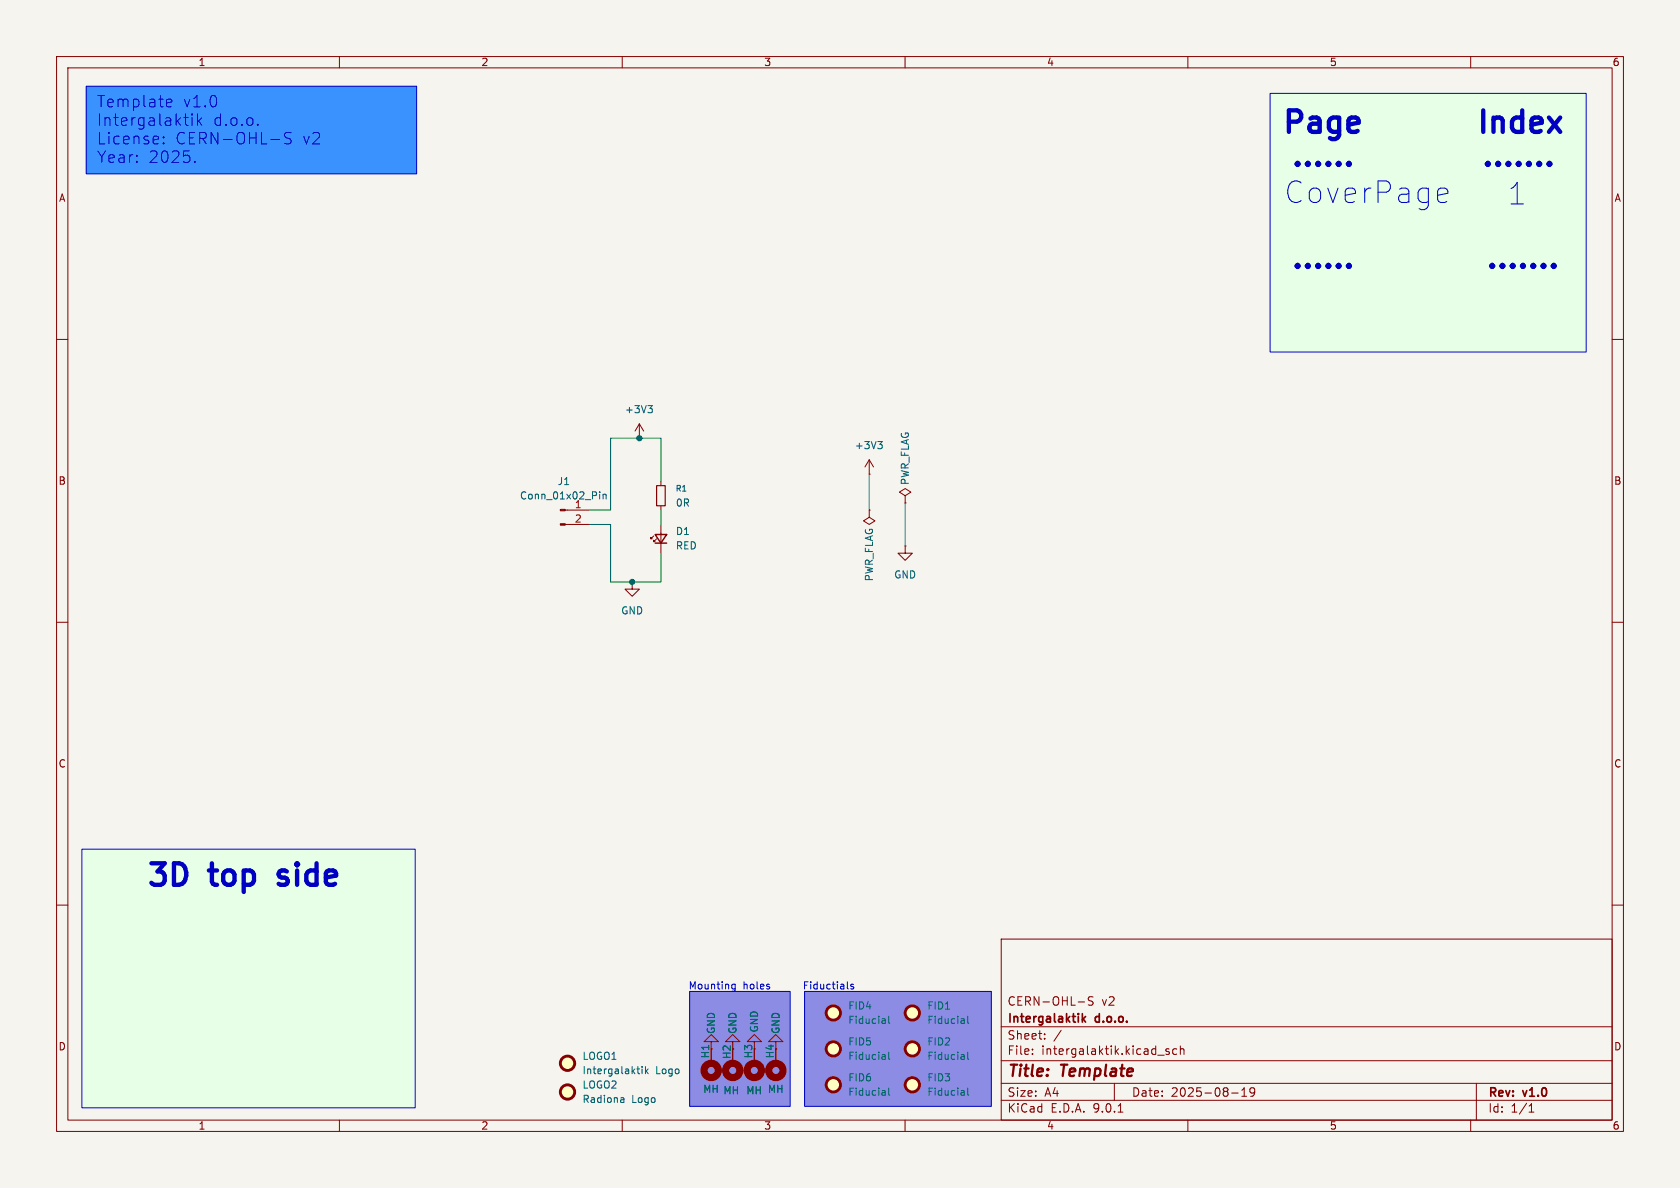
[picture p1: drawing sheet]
<svg xmlns="http://www.w3.org/2000/svg" width="297mm" height="210mm" viewBox="0 0 297 210" stroke-linecap="round" stroke-linejoin="round" font-family="sans-serif">
<path d="M0 0h297v210h-297z" fill="#f5f4ef" stroke="#f5f4ef" stroke-width=".18"/>
<g fill="none" stroke="#840000" stroke-width=".18">
<path d="M10 10h277v190h-277zM12 12h273v186h-273zM60 10v2M110 10v2M160 10v2M210 10v2M260 10v2M10 60h2M285 60h2M10 110h2M285 110h2M10 160h2"/>
<path d="M177 166h108v32h-108zM190.6 177.1h1.1M193.2 176.3l-.5-.1-.2 .1v.5l.6 .3 .1 .3-.2 .3-.6-.1M285 160h2M60 198v2M110 198v2M160 198v2M177 194.5h108M177 191.5h108M177 187.5h108M177 181.5h108M182.5 186.3v.1"/>
<path d="M182.5 185.5v.1M184.7 183.6v.1M184.7 182.8v.1M187.6 182.1l-1.3 2M197 191.5v3M197.7 196.6h.8M204.7 186.5h1.1M206.7 185.5l-.4-.1-.2 .2 .1 .2 .5 .2v.3h-.6M208 185.5l-.4-.1-.3 .3v.4l.2 .2h.5M208.7 185.5l.2-.1 .3 .1 .1 .9M208.7 184.9v1.5M210 198v2"/>
<path d="M217.7 193.2h1.2M219.5 193.8h.9M219.5 192.7l.5-.4v1.5M221.8 192.9l-.3 .3h-.3l-.2-.3 .1-.5 .4-.1 .2 .1a.99 .99 0 0 1-.3 1.4h-.3M260 198v2M261 191.5v6.5M270.3 196.6h.9M270.3 195.5l.4-.4v1.5"/>
</g>
<path d="M191.3 179.2v1.5M191.9 179.7l-.6 .6M191.5 180.1l.4 .6" fill="none" stroke="#840000" stroke-width=".3"/>
<g fill="#e6ffe6">
<path d="M224.5 16.5h55.9v45.7h-55.9z"/>
<path d="M14.5 150.1h58.9v45.7h-58.9z"/>
</g>
<path d="M142.2 175.3h33.1v20.3h-33.1z" fill="#8c8ce4"/>
<path d="M15.2 15.2h58.5v15.5h-58.5z" fill="#3a92ff"/>
<path d="M121.9 175.3h17.8v20.3h-17.8z" fill="#8c8ce4"/>
<g fill="none" stroke="#840000" stroke-width=".18">
<path d="M113 77.5h.1M113 74.9l-.7 1.3M113 74.9l.8 1.3M113 74.9v2.6M99.9 90.2h4.2M99.9 92.7h4.2M115.6 94.7l-.5 .6v-.3v.3h.2M116.1 95.3l-.5 .5v-.3v.3h.2M116.8 85.1v.8M116.8 89.4v.8M116.8 92.7v5.1M153.7 83.8h.1"/>
<path d="M153.7 90.2v1.2l1 .7-1 .6-1-.6 1-.7M153.7 90.2h.1M153.7 81.3l-.8 1.3M153.7 81.3l.7 1.3M153.7 81.3v2.5M160 87.6l1-.6-1-.6-1 .6 1 .6v1.3M160 88.9h.1M160 96.5v1.3h1.3l-1.3 1.3-1.3-1.3h1.3M160 96.5h.1M111.8 102.9v1.2h1.2l-1.2 1.3-1.3-1.3h1.3M111.8 102.9h.1M125.7 184.2h1.3l-1.3-1.3-1.2 1.3h1.2v3.8"/>
<path d="M129.5 184.2h1.3l-1.3-1.3-1.2 1.3h1.2v3.8M133.3 184.2h1.3l-1.3-1.3-1.2 1.3h1.2v3.8M137.2 184.2h1.2l-1.2-1.3-1.3 1.3h1.3v3.8"/>
</g>
<g fill="none" stroke="#840000" stroke-width="1.3">
<circle cx="125.7" cy="189.2" r="1.27"/>
<circle cx="129.5" cy="189.2" r="1.27"/>
<circle cx="133.3" cy="189.2" r="1.27"/>
<circle cx="137.2" cy="189.2" r="1.27"/>
</g>
<g fill="#840000" stroke="#840000" stroke-width=".18">
<path d="M99.1 90h.8v.3h-.8z"/>
<path d="M99.1 92.6h.8v.2h-.8z"/>
</g>
<g fill="none" stroke="#006464" stroke-width=".18">
<path d="M114.5 71.7h.8l-.4 .5M115.1 72.2l.2 .2v.3l-.2 .3M155.2 78h.8l-.5 .5M155.7 78.5l.3 .3v.3l-.3 .2M106 86.9v.2M106 87.4v.8M106.6 87.4v.8M106.6 87.5l.2-.1h.3l.1 .8M157.1 179.6v1.1l.2 .2M171.1 179.6v1.1l.2 .2M109.9 194l.3 .1 .1 .8M110.3 194.8l-.4 .1"/>
<path d="M110.3 194.3l-.4 .1M112.6 189h.5M113 189.8h.1M113.5 188.5v.2M113.5 189v.8M114.1 188.5v1.3M114.2 189.3l.4 .5M114.6 189l-.5 .4M156.4 180.1l.1 .8M156.4 186.5l.1 .8M156.4 192.8l.1 .8M156.5 180.9h-.1"/>
<path d="M156.5 180.4h-.1M156.5 193.6h-.1M156.5 193.1h-.1M156.5 187.2l-.1 .1M156.5 186.7l-.1 .1M157.1 186v1.1l.2 .2M157.1 192.3v1.1l.2 .2M170.4 180.1l.1 .8M170.4 186.5l.1 .8M170.4 192.8l.1 .8M170.5 193.6h-.1M170.5 193.1h-.1"/>
<path d="M170.5 187.2l-.1 .1M170.5 186.7l-.1 .1M170.5 180.9h-.1M170.5 180.4h-.1M171.1 192.3v1.1l.2 .2M171.1 186v1.1l.2 .2"/>
</g>
<g fill="#ffffc2" stroke="#ffffc2" stroke-width=".18">
<circle cx="161.3" cy="191.8" r="1.27"/>
<circle cx="147.3" cy="179.1" r="1.27"/>
<circle cx="161.3" cy="185.4" r="1.27"/>
<circle cx="161.3" cy="179.1" r="1.27"/>
<circle cx="147.3" cy="191.8" r="1.27"/>
<circle cx="147.3" cy="185.4" r="1.27"/>
<circle cx="100.3" cy="193" r="1.27"/>
<circle cx="100.3" cy="188" r="1.27"/>
</g>
<g fill="none" stroke="#840000" stroke-width=".51">
<circle cx="147.3" cy="179.1" r="1.27"/>
<circle cx="161.3" cy="179.1" r="1.27"/>
<circle cx="100.3" cy="188" r="1.27"/>
<circle cx="100.3" cy="193" r="1.27"/>
<circle cx="147.3" cy="185.4" r="1.27"/>
<circle cx="147.3" cy="191.8" r="1.27"/>
<circle cx="161.3" cy="185.4" r="1.27"/>
<circle cx="161.3" cy="191.8" r="1.27"/>
</g>
<path d="M115.8 94.5h2.1l-1.1 1.5zM115.8 96h2.1" fill="none" stroke="#840000" stroke-width=".25"/>
<path d="M116.1 85.9h1.5v3.5h-1.5z" fill="none" stroke="#840000" stroke-width=".2"/>
<path d="M104.1 92.7h3.8v10.2h8.9v-5.1M116.8 85.1v-7.6h-8.9v12.7h-3.8M116.8 90.2v2.5M153.7 83.8v6.4M160 88.9v7.6" fill="none" stroke="#009600" stroke-width=".18"/>
<g fill="none" stroke="#0000c2" stroke-width=".76">
<path d="M262.2 19.5v3.8M269.1 19.5v3.8M229.4 28.8v.4M229.4 28.8l.2 .2-.2 .2M229.4 28.8l-.2 .2 .2 .2M231.2 28.8v.4M231.2 28.8l.2 .2-.2 .2M231.2 28.8l-.2 .2 .2 .2M233 28.8v.4M233 28.8l.2 .2-.2 .2M233 28.8l-.2 .2 .2 .2M234.8 28.8v.4"/>
<path d="M234.8 28.8l.2 .2-.2 .2M234.8 28.8l-.1 .2 .1 .2M236.7 28.8v.4M236.7 28.8l.1 .2-.1 .2M236.7 28.8l-.2 .2 .2 .2M238.5 28.8v.4M238.5 28.8l.2 .2-.2 .2M238.5 28.8l-.2 .2 .2 .2M263 28.8l.2 .2-.2 .2M263 28.8l-.1 .2 .1 .2M263 28.8v.4M264 20.8v2.5"/>
<path d="M264 21.1a.95 .95 0 0 1 1.7 .2v2M264.8 28.8l.2 .2-.2 .2M264.8 28.8l-.1 .2 .1 .2M264.8 28.8v.4M266.7 28.8l.1 .2-.1 .2M266.7 28.8l-.2 .2 .2 .2M266.7 28.8v.4M268.5 28.8l.2 .2-.2 .2M268.5 28.8l-.2 .2 .2 .2M268.5 28.8v.4M269.1 21l-.3-.2h-.8l-.5 .3-.2 .4v1.1l.4 .5 .3 .2h.8l.3-.2M270.3 28.8l.2 .2-.2 .2"/>
<path d="M270.3 28.8l-.2 .2 .2 .2M270.3 28.8v.4M270.7 22l1.9-.3-.2-.7-.4-.2h-.7l-.4 .2-.2 .3v1.5l.2 .3 .4 .2h.7l.4-.2M272.1 28.8l.2 .2-.2 .2M272.1 28.8l-.2 .2 .2 .2M272.1 28.8v.4M273.8 20.8l2 2.5M273.9 28.8l.2 .2-.2 .2M273.9 28.8l-.2 .2 .2 .2M273.9 28.8v.4M275.8 20.8l-2 2.5M229.4 46.8l.2 .2-.2 .2"/>
<path d="M229.4 46.8l-.2 .2 .2 .2M229.4 46.8v.4M231.2 46.8l.2 .2-.2 .2M231.2 46.8l-.2 .2 .2 .2M231.2 46.8v.4M233 46.8l.2 .2-.2 .2M233 46.8l-.2 .2 .2 .2M233 46.8v.4M234.8 46.8l.2 .2-.2 .2M234.8 46.8l-.1 .2 .1 .2M234.8 46.8v.4M236.7 46.8l.1 .2-.1 .2"/>
<path d="M236.7 46.8l-.2 .2 .2 .2M236.7 46.8v.4M238.5 46.8l.2 .2-.2 .2M238.5 46.8l-.2 .2 .2 .2M238.5 46.8v.4M263.8 46.8l.2 .2-.2 .2M263.8 46.8l-.2 .2 .2 .2M263.8 46.8v.4M265.6 46.8l.2 .2-.2 .2M265.6 46.8l-.2 .2 .2 .2M265.6 46.8v.4M267.4 46.8l.2 .2-.2 .2"/>
<path d="M267.4 46.8l-.2 .2 .2 .2M267.4 46.8v.4M269.2 46.8l.2 .2-.2 .2M269.2 46.8l-.1 .2 .1 .2M269.2 46.8v.4M271.1 46.8l.1 .2-.1 .2M271.1 46.8l-.2 .2 .2 .2M271.1 46.8v.4M272.9 46.8l.1 .2-.1 .2M272.9 46.8l-.2 .2 .2 .2M272.9 46.8v.4M274.7 46.8l.2 .2-.2 .2"/>
<path d="M274.7 46.8l-.2 .2 .2 .2M274.7 46.8v.4"/>
</g>
<g fill="none" stroke="#0000c2" stroke-width=".18">
<path d="M15.2 15.2h58.5v15.5h-58.5zM29.5 18.8l.2 .1 .6-.1M29.5 17.6l.6-.1 .2 .1 .1 .4-1 .2M224.5 16.5h55.9v45.7h-55.9zM28.9 25.2l.1 .1-.1 .1M28.9 25.2l-.1 .1 .1 .1M28.9 24.2v.2M28.9 25.2v.2M28.9 24.2l.1 .1-.1 .1M28.9 24.2l-.1 .1 .1 .1M32.5 20.8h.8M33.1 22.2h.2"/>
<path d="M33.9 20.2l.1 .1M34 20.1v.2M34 20.8v1.4M34.1 20.2l-.1 .1M34.4 28.5l.1 .1-.1 .1M34.4 28.5l-.1 .1 .1 .1M34.4 28.5v.2M34.9 20.1v2.1M35.1 21.4l.6 .8M35.7 20.8l-.8 .8M45.6 22l.1 .1-.1 .1M45.6 22l-.1 .1 .1 .1"/>
<path d="M45.6 22v.2M47.9 24.7h1.5M51.5 23.5l-.8-.1a.49 .49 0 0 0-.4 .5 .49 .49 0 0 0 .4 .5 .74 .74 0 0 1 .8 .5 .52 .52 0 0 1-.4 .5l-.8-.1M254.7 33.3h.7l.4 .1 .2 .8-1.9 .3M255.8 35.6l-.4 .2h-.7M14.5 150.1h58.9v45.7h-58.9zM121.9 175.3h17.8v20.3h-17.8zM129.4 174.7l.2 .1h.4M130 174h-.4l-.2 .1M130 174v1l-.3 .3-.3-.1M142.2 175.3h33.1v20.3h-33.1zM149.9 174.8h.1"/>
<path d="M150.9 174h-.3l-.2 .2 .1 .1 .4 .2v.3h-.5"/>
</g>
<g fill="#009600" stroke="#009600" stroke-width=".18">
<circle cx="113" cy="77.5" r=".46"/>
<circle cx="111.8" cy="102.9" r=".46"/>
</g>
<g font-size="5.3" fill="#0000c2">
<text x="226.2" y="24.6">Page</text>
<text x="227.1" y="36.2">CoverPage</text>
<text x="266.6" y="36.4">1</text>
<text x="25.5" y="157.7">3D</text>
<text x="37.3" y="157.7">top</text>
<text x="50.8" y="157.7">side</text>
</g>
<g font-size="2.8" fill="#0000c2">
<text x="17" y="19.3">Template</text>
<text x="17" y="22.5">Intergalaktik</text>
<text x="32.3" y="19.3">v1.0</text>
<text x="37.6" y="22.5">d.o.o.</text>
<text x="17" y="25.8">License:</text>
<text x="17" y="29.1">Year:</text>
<text x="26.2" y="29.1">2025.</text>
<text x="30.9" y="25.8">CERN-OHL-S</text>
<text x="53.4" y="25.8">v2</text>
</g>
<g font-size="2.8" fill="#840000">
<text x="178" y="190.9">Title:</text>
<text x="187.7" y="190.9">Template</text>
</g>
<g font-size="2.1" fill="#840000">
<text x="178" y="178">CERN-OHL-S</text>
<text x="194.7" y="178">v2</text>
<text x="178" y="184">Sheet:</text>
<text x="178" y="181.2">Intergalaktik</text>
<text x="193.7" y="181.2">d.o.o.</text>
<text x="178" y="186.7">File:</text>
<text x="184.1" y="186.7">intergalaktik.kicad_sch</text>
<text x="178" y="196.9">KiCad</text>
<text x="178" y="194.1">Size:</text>
<text x="184.7" y="194.1">A4</text>
<text x="185.7" y="196.9">E.D.A.</text>
<text x="193.3" y="196.9">9.0.1</text>
<text x="200" y="194.1">Date:</text>
<text x="207" y="194.1">2025-08-19</text>
<text x="263" y="194.3">Rev:</text>
<text x="263" y="196.9">Id:</text>
<text x="267.1" y="196.9">1/1</text>
<text x="269.4" y="194.3">v1.0</text>
</g>
<g font-size="1.8" fill="#840000">
<text x="35" y="11.9">1</text>
<text x="85" y="11.9">2</text>
<text x="135" y="11.9">3</text>
<text x="185" y="11.9">4</text>
<text x="235" y="11.9">5</text>
<text x="285" y="11.9">6</text>
<text x="10.3" y="35.9">A</text>
<text x="285.3" y="35.9">A</text>
<text x="10.3" y="85.9">B</text>
<text x="285.3" y="85.9">B</text>
<text x="10.3" y="135.9">C</text>
<text x="285.3" y="135.9">C</text>
<text x="10.3" y="185.9">D</text>
<text x="285.3" y="185.9">D</text>
<text x="125.6" y="187.2" transform="rotate(-90 125.6 187.2)">H1</text>
<text x="129.4" y="187.3" transform="rotate(-90 129.4 187.3)">H2</text>
<text x="133.2" y="187.2" transform="rotate(-90 133.2 187.2)">H3</text>
<text x="137" y="187.2" transform="rotate(-90 137 187.2)">H4</text>
<text x="35" y="199.9">1</text>
<text x="85" y="199.9">2</text>
<text x="135" y="199.9">3</text>
<text x="185" y="199.9">4</text>
<text x="235" y="199.9">5</text>
<text x="285" y="199.9">6</text>
</g>
<g font-size="1.8" fill="#006464">
<text x="110.4" y="73.3">+3V3</text>
<text x="151" y="79.6">+3V3</text>
<text x="91.8" y="88.5">Conn_01x02_Pin</text>
<text x="98.5" y="86">J1</text>
<text x="101.5" y="89.9">1</text>
<text x="119.4" y="89.8">0R</text>
<text x="160.9" y="85.8" transform="rotate(-90 160.9 85.8)">PWR_FLAG</text>
<text x="119.4" y="94.8">D1</text>
<text x="119.4" y="97.3">RED</text>
<text x="154.5" y="102.9" transform="rotate(-90 154.5 102.9)">PWR_FLAG</text>
<text x="158" y="102.5">GND</text>
<text x="109.7" y="108.8">GND</text>
<text x="149.9" y="178.7">FID4</text>
<text x="163.8" y="178.7">FID1</text>
<text x="126.6" y="182.9" transform="rotate(-90 126.6 182.9)">GND</text>
<text x="130.4" y="182.9" transform="rotate(-90 130.4 182.9)">GND</text>
<text x="134.2" y="182.6" transform="rotate(-90 134.2 182.6)">GND</text>
<text x="138" y="182.9" transform="rotate(-90 138 182.9)">GND</text>
<text x="149.9" y="185">FID5</text>
<text x="149.9" y="181.2">Fiducial</text>
<text x="163.8" y="185">FID2</text>
<text x="163.8" y="181.2">Fiducial</text>
<text x="102.9" y="190.1">Intergalaktik</text>
<text x="102.9" y="187.6">LOGO1</text>
<text x="115.9" y="190.1">Logo</text>
<text x="149.9" y="191.4">FID6</text>
<text x="149.9" y="187.6">Fiducial</text>
<text x="163.8" y="191.4">FID3</text>
<text x="163.8" y="187.6">Fiducial</text>
<text x="102.9" y="195.2">Radiona</text>
<text x="102.9" y="192.6">LOGO2</text>
<text x="111.7" y="195.2">Logo</text>
<text x="124.2" y="193.4">MH MH</text>
<text x="131.8" y="193.6">MH MH</text>
<text x="149.9" y="193.9">Fiducial</text>
<text x="163.8" y="193.9">Fiducial</text>
</g>
<text font-size="1.8" fill="#a90000" x="101.5" y="92.5">2</text>
<g font-size="1.8" fill="#0000c2">
<text x="121.6" y="175.1">Mounting</text>
<text x="131.3" y="175.1">holes</text>
<text x="141.8" y="175.1">Fiductials</text>
</g>
<text font-size="1.4" fill="#006464" x="119.3" y="87.1">R1</text>
</svg>
